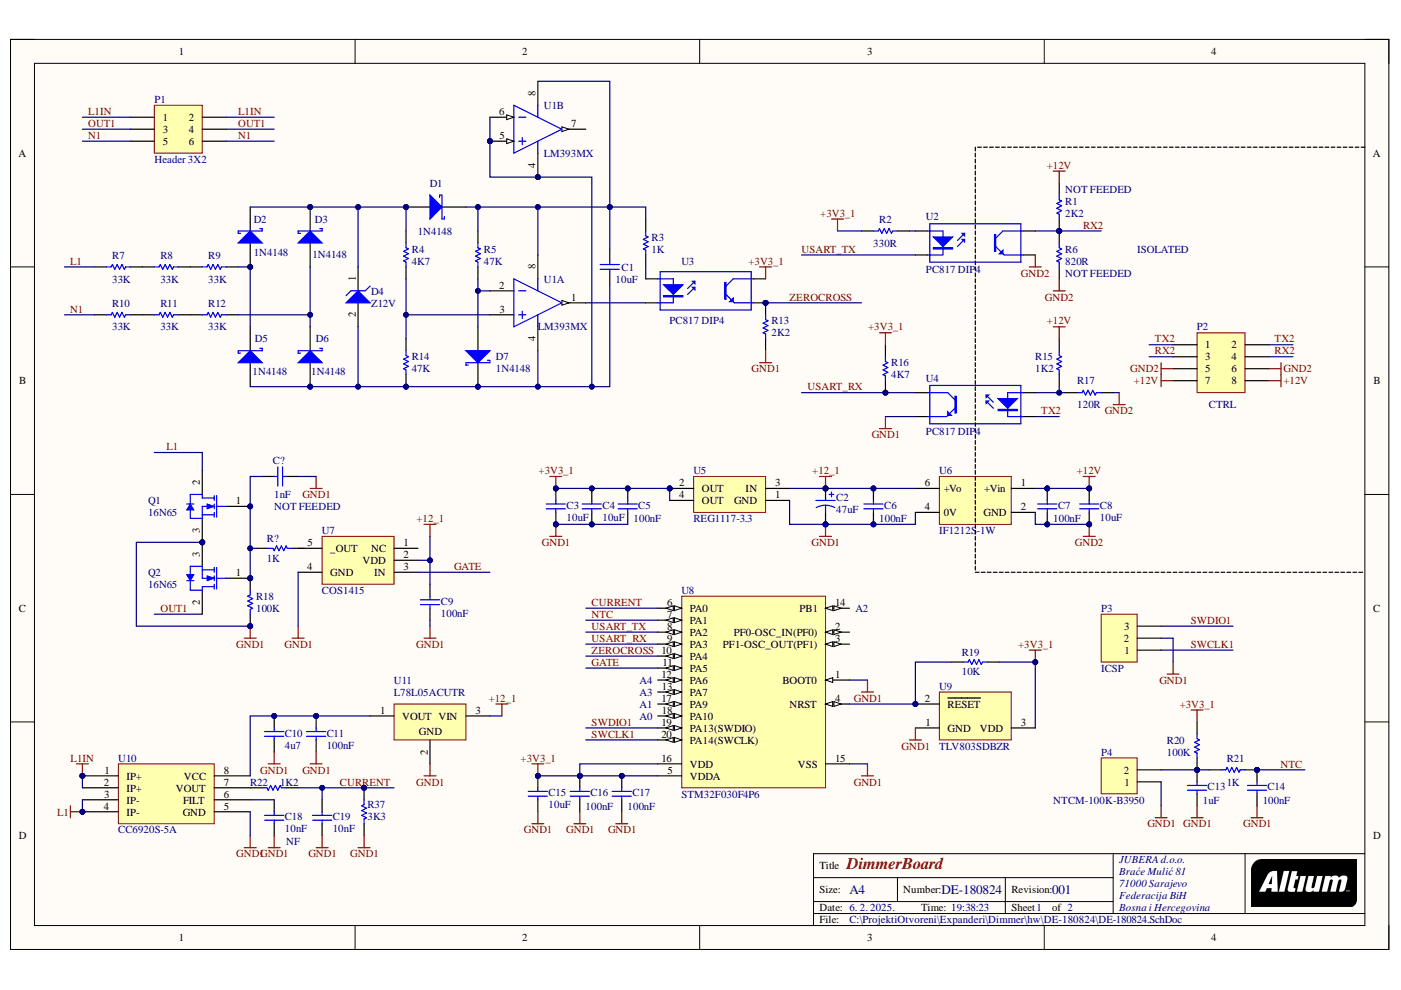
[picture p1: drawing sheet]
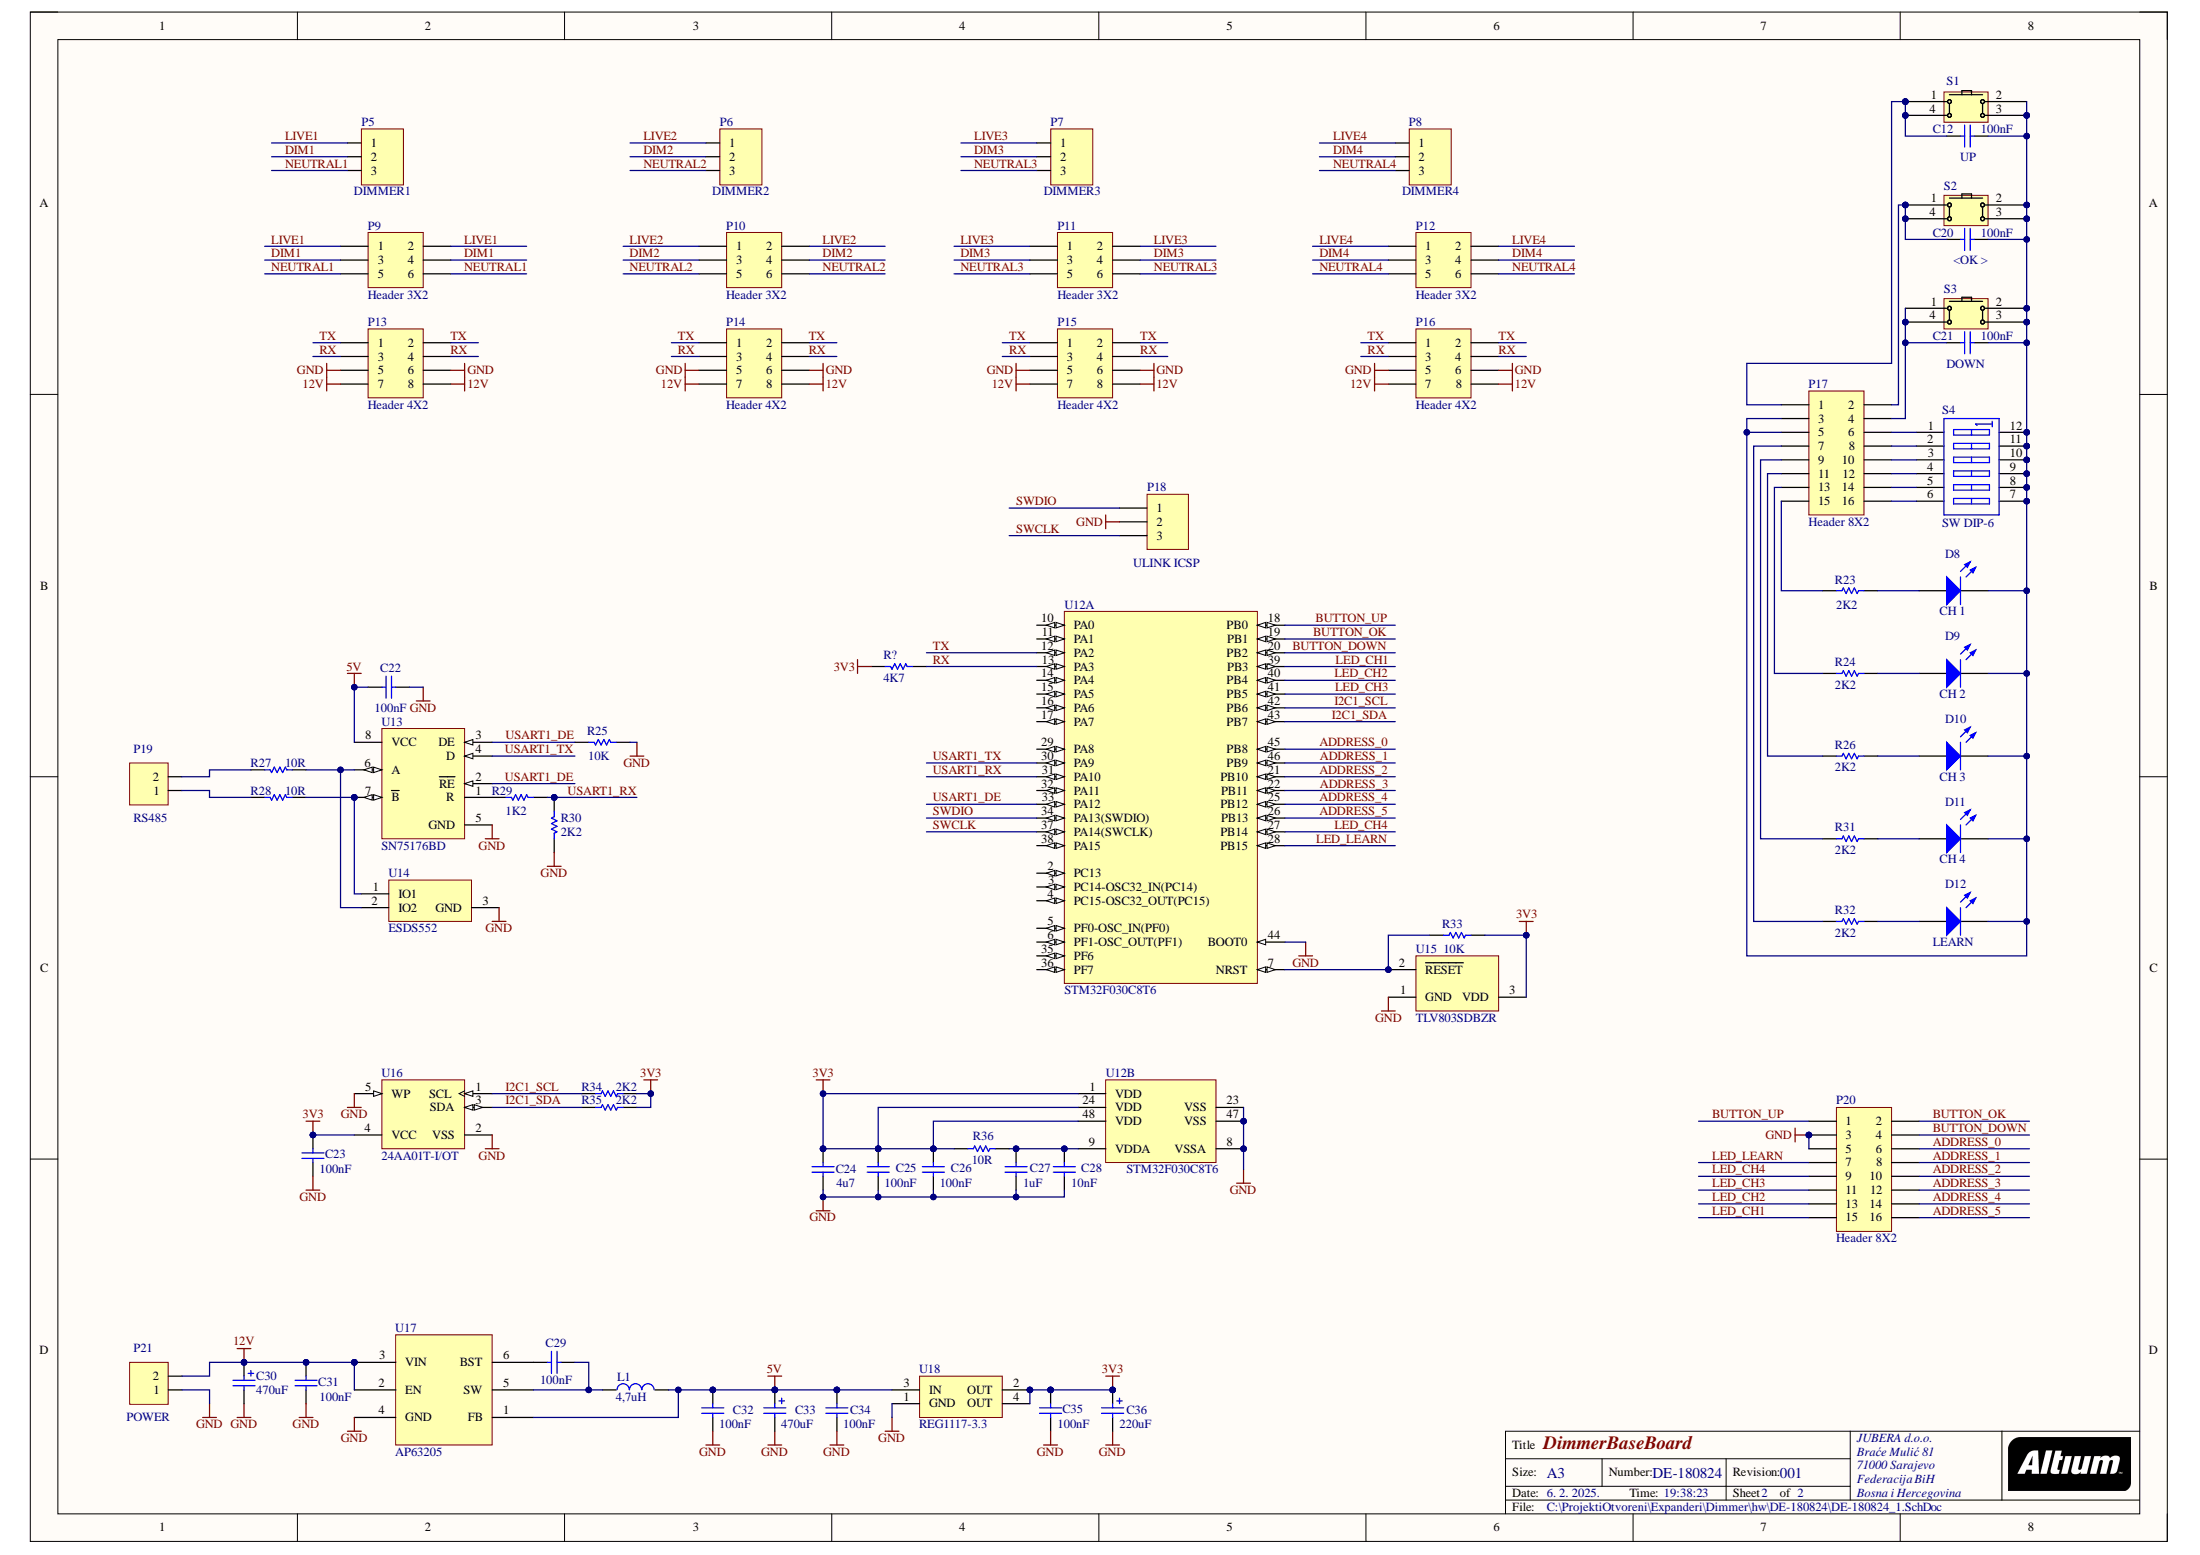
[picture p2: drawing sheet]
# Altium project DE-180824.PrjPcb
2 sheets, 134 parts. Net scope: global (net labels, ports and power ports of the same name join across sheets).
Board files: DE-180824.PcbDoc, PCB_BaseBoard.PcbDoc, PCB_ControlBoard.PcbDoc, PCB_DimmerBard.PcbDoc
Sheets:
  DE-180824.SchDoc
  DE-180824_1.SchDoc

## Sheet DE-180824.SchDoc: DimmerBoard
size A4; Author: eldar6776@hotmail.com; DrawnBy: Eldar Dedic; Organization: JUBERA d.o.o.; Address1: Braće Mulić 81; Address2: 71000 Sarajevo; Address3: Federacija BiH; Address4: Bosna i Hercegovina; DocumentNumber: DE-180824; Revision: 001; SheetNumber: 1; SheetTotal: 2; SPICEModelCacheBVBUIEPD: <root> / <DocumentId>BVBUIEPD</DocumentId> / </root>

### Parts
(Parts that share a designator on the sheet are numbered #1, #2 ... from top to bottom, then left to right.)
C1  value 10uF  [0805]
C2  47uF  [H]
C3  value 10uF  [0805]  (hidden comment: C0805)
C4  value 10uF  [0805]  (hidden comment: C0805)
C5  value 100nF  [0603]  (hidden comment: C0603)
C6  value 100nF  [0603]  (hidden comment: C0603)
C7  value 100nF  [0603]  (hidden comment: C0603)
C8  value 10uF  [0805]  (hidden comment: C0805)
C9  value 100nF  [0603]  (hidden comment: C0603)
C10  value 4u7  [0805]
C11  value 100nF  [0603]
C13  value 1uF  [0603]  (hidden comment: C0603)
C14  value 100nF  [0603]  (hidden comment: C0603)
C15  value 10uF  [0805]  (hidden comment: C0805)
C16  value 100nF  [0603]  (hidden comment: C0603)
C17  value 100nF  [0603]  (hidden comment: C0603)
C18  value 10nF  [0603]
C19  value 10nF  [0603]
C?  value 1nF  [0603]  (hidden comment: C0603)
D1  1N4148  [SOD323]
D2  1N4148  [SOD323]
D3  1N4148  [SOD323]
D4  Z12V  [ONSC-SOD-323-2-477-02_V]
D5  1N4148  [SOD323]
D6  1N4148  [SOD323]
D7  1N4148  [SOD323]
P1  Header 3X2  [HDR2X3]
P2  CTRL  [HDR2X4]
P3  ICSP  [HDR1X3]
P4  NTCM-100K-B3950  [HDR1X2]
Q1  16N65  [INF-PG-TO263-3-2_N]
Q2  16N65  [INF-PG-TO263-3-2_N]
R1  value 2K2  [ERA-0603]
R2  value 330R  [ERA-0603]  (hidden comment: 10K)
R3  value 1K  [ERA-0603]
R4  4K7  [ERA-0603]
R5  value 47K  [ERA-0603]
R6  value 820R  [ERA-0603]
R7  value 33K  [ERA-0805]
R8  value 33K  [ERA-0805]
R9  value 33K  [ERA-0805]
R10  value 33K  [ERA-0805]
R11  value 33K  [ERA-0805]
R12  value 33K  [ERA-0805]
R13  value 2K2  [ERA-0603]
R14  47K  [ERA-0603]
R15  value 1K2  [ERA-0603]
R16  value 4K7  [ERA-0603]  (hidden comment: 10K)
R17  value 120R  [ERA-0603]
R18  100K  [ERA-0805]
R19  10K  [ERA-0603]
R20  value 100K  [ERA-0603]  (hidden comment: 10K)
R21  1K  [ERA-0603]
R22  value 1K2  [ERA-0603]
R37  value 3K3  [ERA-0603]
R?#1  value 1K  [ERA-0805]  (hidden comment: 100K)
U1  LM393MX  [M08A_N]  (parts A,B of 2)
U2  PC817 DIP4  [DIP-4]
U3  PC817 DIP4  [DIP-4]
U4  PC817 DIP4  [DIP-4]
U5  REG1117-3.3  [ZZ311]
U6  IF1212S-1W  [IF1212S-1W]
U7  COS1415  [SOT23-5]
U8  STM32F030F4P6  [STM-TSSOP20_N]
U9  TLV803SDBZR  [DBZ3_N]
U10  CC6920S-5A  [SOIC-SN8_N]
U11  L78L05ACUTR  [SOT-89_N]

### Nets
+3V3_1: C3.2 C4.2 C5.2 C15.2 C16.2 C17.2 R2.2 R16.2 R19.2 R20.2 U3.4(C) U5.2(OUT) U5.4(OUT) U8.5(VDDA) U8.16(VDD) U9.3(VDD)
+12_1: C2.1 C6.2 C9.2 U5.3(IN) U6.6(+Vo) U7.2(VDD) U11.3(VIN)
+12V: C7.2 C8.2 P2.7 P2.8 R1.1 R15.1 U6.1(+Vin)
GND1: C2.2 C3.1 C4.1 C5.1 C6.1 C9.1 C10.1 C11.1 C13.1 C14.1 C15.1 C16.1 C17.1 C18.1 C19.1 C?.2 P3.2 P4.1 Q1.3(SOURCE) Q2.3(SOURCE) R13.1 R18.1 R37.2 U4.3(E) U5.1(GND) U6.4(0V) U7.4(GND) U8.1(BOOT0) U8.15(VSS) U9.1(GND) U10.5(GND) U11.2(GND)
GND2: C7.1 C8.1 P2.5 P2.6 R6.2 R17.2 U2.3(E) U6.2(GND)
L1: Q1.2(DRAIN) R7.1 U10.3(IP-) U10.4(IP-)
L1IN: P1.1 P1.2 U10.1(IP+) U10.2(IP+)
CURRENT: C19.2 R22.1 R37.1 U8.6(PA0)
GATE: U7.3(IN) U8.11(PA5)
N1: P1.5 P1.6 R10.1
NTC: C14.2 R21.1 U8.7(PA1)
OUT1: P1.3 P1.4 Q2.2(DRAIN)
RX2: P2.3 P2.4 R1.2 R6.1 U2.4(C)
SWCLK1: P3.1 U8.20(PA14(SWCLK))
SWDIO1: P3.3 U8.19(PA13(SWDIO))
TX2: P2.1 P2.2 U4.2(K)
USART_RX: R16.1 U4.4(C) U8.9(PA3)
USART_TX: U2.2(K) U8.8(PA2)
ZEROCROSS: R13.2 U3.3(E) U8.10(PA4)
NetC1_1: C1.1 D4.2(A) D5.2(A) D6.2(A) D7.1(K) R14.1 U1.4(GND) U1.5(INB+) U1.6(INB-)
NetC1_2: C1.2 D1.1(K) R3.2 R5.2 U1.8(V+)
NetC10_2: C10.2 C11.2 U10.8(VCC) U11.1(VOUT)
NetC13_2: C13.2 P4.2 R20.1 R21.2
NetC18_2: C18.2 U10.6(FILT)
NetC?_1: C?.1 Q1.1(GATE) Q2.1(GATE) R18.2 R?#1.2
NetD1_2: D1.2(A) D2.1(K) D3.1(K) D4.1(K) R4.2
NetD2_2: D2.2(A) D5.1(K) R9.2
NetD3_2: D3.2(A) D6.1(K) R12.2
NetD7_2: D7.2(A) R5.1 U1.2(INA-)
NetR2_1: R2.1 U2.1(A)
NetR3_1: R3.1 U3.1(A)
NetR4_1: R4.1 R14.2 U1.3(INA+)
NetR7_2: R7.2 R8.1
NetR8_2: R8.2 R9.1
NetR10_2: R10.2 R11.1
NetR11_2: R11.2 R12.1
NetR15_2: R15.2 R17.1 U4.1(A)
NetR19_1: R19.1 U8.4(NRST) U9.2(~{RESET})
NetR22_2: R22.2 U10.7(VOUT)
NetU1_1: U1.1(OUTA) U3.2(K)

Not connected (* = marked no-connect by the designer): R?#1 1; U1 7(OUTB); U7 1(NC) 5(_OUT); U8 2(PF0-OSC_IN(PF0)) 3(PF1-OSC_OUT(PF1)) 12(PA6) 13(PA7) 14(PB1) 17(PA9) 18(PA10)

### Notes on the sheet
- (near R1) NOT FEEDED
- ISOLATED
- (near R6) NOT FEEDED
- NOT FEEDED
- (near U8) A2
- (near U8) A4
- (near U8) A3
- (near U8) A1
- (near U8) A0
- NF

## Sheet DE-180824_1.SchDoc: DimmerBaseBoard
size A3; Author: eldar6776@hotmail.com; DrawnBy: Eldar Dedic; Organization: JUBERA d.o.o.; Address1: Braće Mulić 81; Address2: 71000 Sarajevo; Address3: Federacija BiH; Address4: Bosna i Hercegovina; DocumentNumber: DE-180824; Revision: 001; SheetNumber: 2; SheetTotal: 2; SPICEModelCacheBVBUIEPD: <root> / <DocumentId>BVBUIEPD</DocumentId> / <CacheFrame Number="0"> / <Model Name="dpsw6" Kind="CKT"> / <Text>* DIP switch 6 / * jjt 20/6/2002: created / * / *             Switch connections: / *             sw1 / *             ¦  ¦  sw2 / *             ¦  ¦  ¦  ¦  sw3 / *             ¦  ¦  ¦  ¦  ¦  ¦   sw4 / *             ¦  ¦  ¦  ¦  ¦  ¦  ¦   ¦    sw5 / *             ¦  ¦  ¦  ¦  ¦  ¦  ¦   ¦   ¦   ¦    sw6 / *             ¦  ¦  ¦  ¦  ¦  ¦  ¦   ¦   ¦   ¦   ¦   ¦ / *             ¦  ¦  ¦  ¦  ¦  ¦  ¦   ¦   ¦   ¦   ¦   ¦ / .subckt dpsw6 1  2  4  5  7  8  10  11  13  14  16  17 / + PARAMS: STATE1=0 STATE2=0 STATE3=0 STATE4=0 STATE5=0 STATE6=0 RON=1m ROFF=100E6 / * / V1 3  0 {STATE1} / V2 6  0 {STATE2} / V3 9  0 {STATE3} / V4 12 0 {STATE4} / V5 15 0 {STATE5} / V6 18 0 {STATE6} / * / SDIP1 1  2  3  0 DIPMOD / SDIP2 4  5  6  0 DIPMOD / SDIP3 7  8  9  0 DIPMOD / SDIP4 10 11 12 0 DIPMOD / SDIP5 13 14 15 0 DIPMOD / SDIP6 16 17 18 0 DIPMOD / * / .MODEL DIPMOD SW(VT=0.5 RON={RON} ROFF={ROFF}) / .ends dpsw6</Text> / </Model> / </CacheFrame> / </root>

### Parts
(Parts that share a designator on the sheet are numbered #1, #2 ... from top to bottom, then left to right.)
C12  value 100nF  [0603]  (hidden comment: C0603)
C20  value 100nF  [0603]  (hidden comment: C0603)
C21  value 100nF  [0603]  (hidden comment: C0603)
C22  100nF  [0603]
C23  value 100nF  [0603]
C24  4u7  [0805]
C25  100nF  [0603]
C26  100nF  [0603]
C27  1uF  [0603]
C28  10nF  [0603]
C29  value 100nF  [0603]
C30  470uF  [ROQANG VT1V471M1010]
C31  value 100nF  [0603]
C32  value 100nF  [0603]
C33  470uF  [SMD,D6.3xL7.7mm Aluminum Electrolytic Capacitors]
C34  value 100nF  [0603]
C35  value 100nF  [0603]
C36  value 220uF  [SMD,D6.3xL7.7mm Aluminum Electrolytic Capacitors]
D8  CH 1  [1.6X0.8X0.8]
D9  CH 2  [1.6X0.8X0.8]
D10  CH 3  [1.6X0.8X0.8]
D11  CH 4  [1.6X0.8X0.8]
D12  LEARN  [1.6X0.8X0.8]
L1  value 4,7uH  [XRNR4030-4.7uH/M]
P5  DIMMER1  [TERMINAL BLOK 3]
P6  DIMMER2  [TERMINAL BLOK 3]
P7  DIMMER3  [TERMINAL BLOK 3]
P8  DIMMER4  [TERMINAL BLOK 3]
P9  Header 3X2  [HDR2X3]
P10  Header 3X2  [HDR2X3]
P11  Header 3X2  [HDR2X3]
P12  Header 3X2  [HDR2X3]
P13  Header 4X2  [HDR2X4]
P14  Header 4X2  [HDR2X4]
P15  Header 4X2  [HDR2X4]
P16  Header 4X2  [HDR2X4]
P17  Header 8X2  [HDR2X8]
P18  ULINK ICSP  [HDR1X3]
P19  RS485  [TERMINAL BLOK 2]
P20  Header 8X2  [HDR2X8]
P21  POWER  [TERMINAL BLOK 2]
R23  2K2  [ERA-0603]
R24  2K2  [ERA-0603]
R25  10K  [ERA-0603]
R26  2K2  [ERA-0603]
R27  10R  [ERA-0603]
R28  10R  [ERA-0603]
R29  1K2  [ERA-0603]
R30  2K2  [ERA-0603]
R31  2K2  [ERA-0603]
R32  2K2  [ERA-0603]
R33  10K  [ERA-0603]
R34  2K2  [ERA-0603]
R35  2K2  [ERA-0603]
R36  10R  [ERA-0603]
R?#2  value 4K7  [ERA-0603]  (hidden comment: 10K)
S1  UP  [TACTILE_SWITCH]
S2  <OK >  [TACTILE_SWITCH]
S3  DOWN  [TACTILE_SWITCH]
S4  SW DIP-6  [DIP-12/SW]
U12  STM32F030C8T6  [STM-LQFP48_N]  (parts A,B of 2)
U13  SN75176BD  [D008_N]
U14  ESDS552  [DCK3_N]
U15  TLV803SDBZR  [DBZ3_N]
U16  24AA01T-I/OT  [SOT-23-OT5_N]
U17  AP63205  [TSOT-26]
U18  REG1117-3.3  [ZZ311]

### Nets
3V3: C23.2 C24.1 C25.1 C26.1 C35.2 C36.1 R33.2 R34.2 R35.2 R36.2 R?#2.1 U12.1(VDD) U12.24(VDD) U12.48(VDD) U15.3(VDD) U16.4(VCC) U18.2(OUT) U18.4(OUT)
5V: C22.1 C32.2 C33.1 C34.2 L1.1 U13.8(VCC) U17.1(FB) U18.3(IN)
12V: C30.1 C31.2 P13.7 P13.8 P14.7 P14.8 P15.7 P15.8 P16.7 P16.8 P21.2 U17.2(EN) U17.3(VIN)
GND: C22.2 C23.1 C24.2 C25.2 C26.2 C27.2 C28.2 C30.2 C31.1 C32.1 C33.2 C34.1 C35.1 C36.2 P13.5 P13.6 P14.5 P14.6 P15.5 P15.6 P16.5 P16.6 P18.2 P20.3 P20.5 P21.1 R25.1 R30.2 U12.8(VSSA) U12.23(VSS) U12.44(BOOT0) U12.47(VSS) U13.5(GND) U14.3(GND) U15.1(GND) U16.2(VSS) U16.5(WP) U17.4(GND) U18.1(GND)
ADDRESS_0: P20.6 U12.45(PB8)
ADDRESS_1: P20.8 U12.46(PB9)
ADDRESS_2: P20.10 U12.21(PB10)
ADDRESS_3: P20.12 U12.22(PB11)
ADDRESS_4: P20.14 U12.25(PB12)
ADDRESS_5: P20.16 U12.26(PB13)
BUTTON_DOWN: P20.4 U12.20(PB2)
BUTTON_OK: P20.2 U12.19(PB1)
BUTTON_UP: P20.1 U12.18(PB0)
DIM1: P5.2 P9.3 P9.4
DIM2: P6.2 P10.3 P10.4
DIM3: P7.2 P11.3 P11.4
DIM4: P8.2 P12.3 P12.4
I2C1_SCL: R34.1 U12.42(PB6) U16.1(SCL)
I2C1_SDA: R35.1 U12.43(PB7) U16.3(SDA)
LED_CH1: P20.15 U12.39(PB3)
LED_CH2: P20.13 U12.40(PB4)
LED_CH3: P20.11 U12.41(PB5)
LED_CH4: P20.9 U12.27(PB14)
LED_LEARN: P20.7 U12.28(PB15)
LIVE1: P5.1 P9.1 P9.2
LIVE2: P6.1 P10.1 P10.2
LIVE3: P7.1 P11.1 P11.2
LIVE4: P8.1 P12.1 P12.2
NEUTRAL1: P5.3 P9.5 P9.6
NEUTRAL2: P6.3 P10.5 P10.6
NEUTRAL3: P7.3 P11.5 P11.6
NEUTRAL4: P8.3 P12.5 P12.6
RX: P13.3 P13.4 P14.3 P14.4 P15.3 P15.4 P16.3 P16.4 R?#2.2 U12.13(PA3)
SWCLK: P18.3 U12.37(PA14(SWCLK))
SWDIO: P18.1 U12.34(PA13(SWDIO))
TX: P13.1 P13.2 P14.1 P14.2 P15.1 P15.2 P16.1 P16.2 U12.12(PA2)
USART1_DE: R25.2 U12.33(PA12) U13.2(~{RE}) U13.3(DE)
USART1_RX: R29.1 R30.1 U12.31(PA10)
USART1_TX: U12.30(PA9) U13.4(D)
NetC12_1: C12.1 P17.1 S1.1 S1.4
NetC12_2: C12.2 C20.2 C21.2 D8.2(K) D9.2(K) D10.2(K) D11.2(K) D12.2(K) P17.3 P17.5 S1.2 S1.3 S2.2 S2.3 S3.2 S3.3 S4.7(B6) S4.8(B5) S4.9(B4) S4.10(B3) S4.11(B2) S4.12(B1)
NetC20_1: C20.1 P17.2 S2.1 S2.4
NetC21_1: C21.1 P17.4 S3.1 S3.4
NetC27_1: C27.1 C28.1 R36.1 U12.9(VDDA)
NetC29_1: C29.1 L1.2 U17.5(SW)
NetC29_2: C29.2 U17.6(BST)
NetD8_1: D8.1(A) R23.2
NetD9_1: D9.1(A) R24.2
NetD10_1: D10.1(A) R26.2
NetD11_1: D11.1(A) R31.2
NetD12_1: D12.1(A) R32.2
NetP17_6: P17.6 S4.1(A1)
NetP17_7: P17.7 R32.1
NetP17_8: P17.8 S4.2(A2)
NetP17_9: P17.9 R31.1
NetP17_10: P17.10 S4.3(A3)
NetP17_11: P17.11 R26.1
NetP17_12: P17.12 S4.4(A4)
NetP17_13: P17.13 R24.1
NetP17_14: P17.14 S4.5(A5)
NetP17_15: P17.15 R23.1
NetP17_16: P17.16 S4.6(A6)
NetP19_1: P19.1 R28.1
NetP19_2: P19.2 R27.1
NetR27_2: R27.2 U13.6(A) U14.2(IO2)
NetR28_2: R28.2 U13.7(~{B}) U14.1(IO1)
NetR29_2: R29.2 U13.1(R)
NetR33_1: R33.1 U12.7(NRST) U15.2(~{RESET})

Not connected (* = marked no-connect by the designer): U12 2(PC13) 3(PC14-OSC32_IN(PC14)) 4(PC15-OSC32_OUT(PC15)) 5(PF0-OSC_IN(PF0)) 6(PF1-OSC_OUT(PF1)) 10(PA0) 11(PA1) 14(PA4) 15(PA5) 16(PA6) 17(PA7) 29(PA8) 32(PA11) 35(PF6) 36(PF7) 38(PA15)
